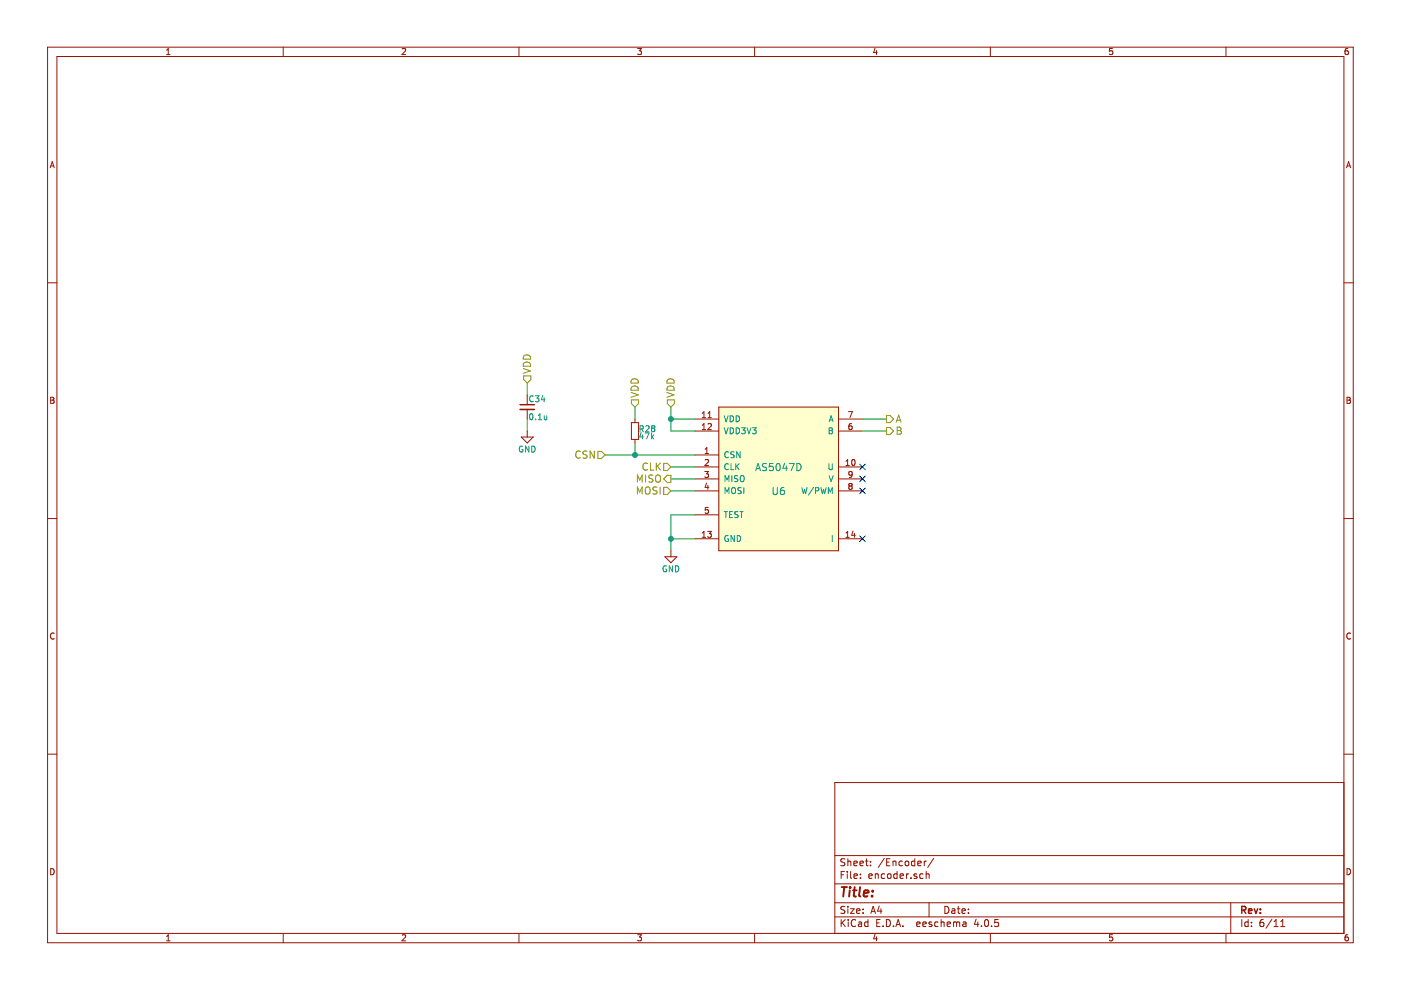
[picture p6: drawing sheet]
EESchema Schematic File Version 2
LIBS:bldc-controller
LIBS:power
LIBS:device
LIBS:transistors
LIBS:conn
LIBS:linear
LIBS:regul
LIBS:74xx
LIBS:cmos4000
LIBS:adc-dac
LIBS:memory
LIBS:xilinx
LIBS:microcontrollers
LIBS:dsp
LIBS:analog_switches
LIBS:motorola
LIBS:texas
LIBS:intel
LIBS:audio
LIBS:interface
LIBS:digital-audio
LIBS:philips
LIBS:display
LIBS:cypress
LIBS:siliconi
LIBS:opto
LIBS:atmel
LIBS:contrib
LIBS:valves
LIBS:stepper-driver
LIBS:bldc-controller-cache
EELAYER 25 0
EELAYER END
$Descr A4 11693 8268
encoding utf-8
Sheet 6 11
Title ""
Date ""
Rev ""
Comp ""
Comment1 ""
Comment2 ""
Comment3 ""
Comment4 ""
$EndDescr
$Comp
L AS5047D U6
U 1 1
P 6500 4000
F 0 "U6" H 6500 3900 60  0000 C CNN
F 1 "AS5047D" H 6500 4100 60  0000 C CNN
F 2 "bldc-controller:TSSOP-14" H 6500 4000 60  0001 C CNN
F 3 "" H 6500 4000 60  0001 C CNN
F 4 "AMS" H 6500 4000 60  0001 C CNN "MFR_NAME"
F 5 "AS5047D-ATSM" H 6500 4000 60  0001 C CNN "MFR_PN"
F 6 "Mouser" H 6500 4000 60  0001 C CNN "DIST_NAME"
F 7 "985-AS5047D-ATSM" H 6500 4000 60  0001 C CNN "DIST_PN"
	1    6500 4000
	1    0    0    -1  
$EndComp
Text HLabel 5600 3400 1    60   Input ~ 0
VDD
Text HLabel 5050 3800 0    60   Input ~ 0
CSN
Text HLabel 5600 3900 0    60   Input ~ 0
CLK
Text HLabel 5600 4000 0    60   Output ~ 0
MISO
Text HLabel 5600 4100 0    60   Input ~ 0
MOSI
NoConn ~ 7200 3900
NoConn ~ 7200 4000
NoConn ~ 7200 4100
NoConn ~ 7200 4500
Connection ~ 5600 4500
Wire Wire Line
	5800 4500 5600 4500
Wire Wire Line
	5600 4300 5600 4600
Wire Wire Line
	5800 4300 5600 4300
Wire Wire Line
	5600 4100 5800 4100
Wire Wire Line
	5600 4000 5800 4000
Wire Wire Line
	5600 3900 5800 3900
Wire Wire Line
	5050 3800 5800 3800
Connection ~ 5600 3500
Wire Wire Line
	5600 3500 5800 3500
Wire Wire Line
	5600 3400 5600 3600
Wire Wire Line
	4400 3500 4400 3600
Wire Wire Line
	4400 3200 4400 3300
Wire Wire Line
	5600 3600 5800 3600
Text HLabel 4400 3200 1    60   Input ~ 0
VDD
Wire Wire Line
	5300 3700 5300 3800
Connection ~ 5300 3800
Text HLabel 5300 3400 1    60   Input ~ 0
VDD
Wire Wire Line
	5300 3400 5300 3500
$Comp
L C_Small C34
U 1 1
P 4400 3400
F 0 "C34" H 4410 3470 50  0000 L CNN
F 1 "0.1u" H 4410 3320 50  0000 L CNN
F 2 "bldc-controller:C_0603_IPC_NOMINAL" H 4400 3400 50  0001 C CNN
F 3 "" H 4400 3400 50  0000 C CNN
	1    4400 3400
	1    0    0    -1  
$EndComp
$Comp
L R_Small R28
U 1 1
P 5300 3600
F 0 "R28" H 5330 3620 50  0000 L CNN
F 1 "47k" H 5330 3560 50  0000 L CNN
F 2 "bldc-controller:R_0603_IPC_NOMINAL" H 5300 3600 50  0001 C CNN
F 3 "" H 5300 3600 50  0000 C CNN
	1    5300 3600
	1    0    0    -1  
$EndComp
$Comp
L GND #PWR066
U 1 1
P 5600 4600
F 0 "#PWR066" H 5600 4350 50  0001 C CNN
F 1 "GND" H 5600 4450 50  0000 C CNN
F 2 "" H 5600 4600 50  0000 C CNN
F 3 "" H 5600 4600 50  0000 C CNN
	1    5600 4600
	1    0    0    -1  
$EndComp
$Comp
L GND #PWR067
U 1 1
P 4400 3600
F 0 "#PWR067" H 4400 3350 50  0001 C CNN
F 1 "GND" H 4400 3450 50  0000 C CNN
F 2 "" H 4400 3600 50  0000 C CNN
F 3 "" H 4400 3600 50  0000 C CNN
	1    4400 3600
	1    0    0    -1  
$EndComp
Wire Wire Line
	7200 3500 7400 3500
Wire Wire Line
	7200 3600 7400 3600
Text HLabel 7400 3500 2    60   Output ~ 0
A
Text HLabel 7400 3600 2    60   Output ~ 0
B
$EndSCHEMATC
